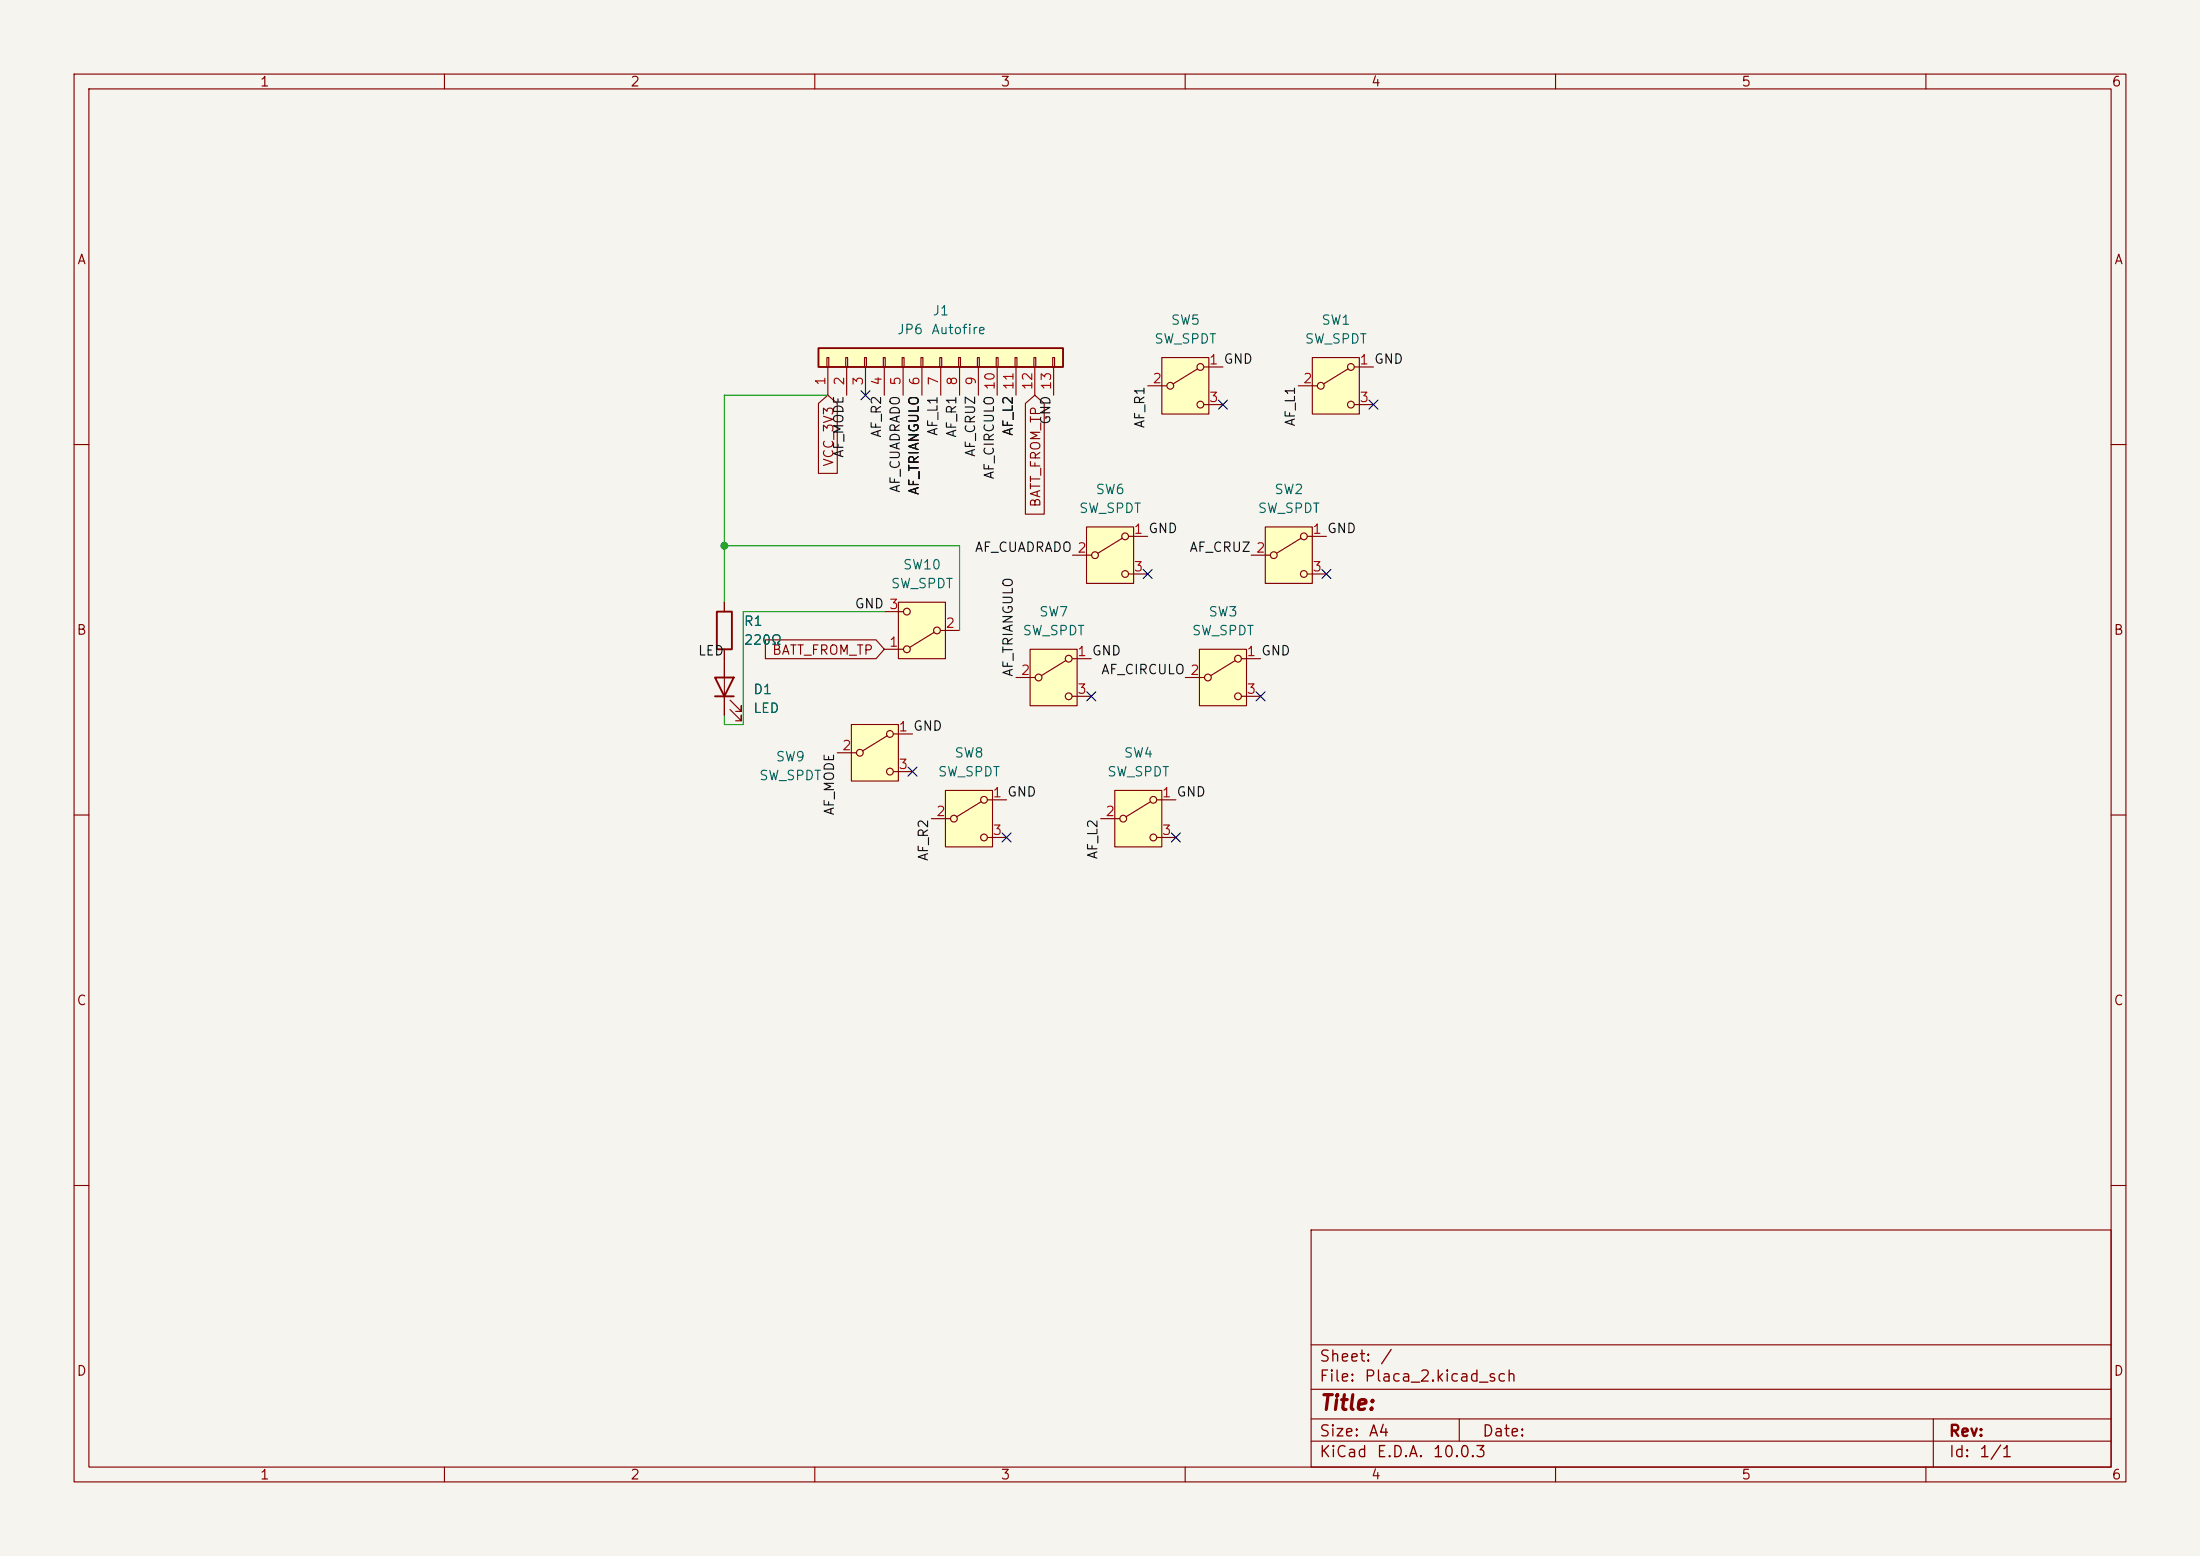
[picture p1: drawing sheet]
(kicad_sch
 (version 20260306)
 (generator "eeschema")
 (generator_version "10.0")
 (paper "A4")
 (lib_symbols
  (symbol "Connector_Generic:Conn_01x13"
   (pin_names
    (offset 1.016) (hide yes)) (exclude_from_sim no) (in_bom yes) (on_board yes)
   (in_pos_files yes)
   (duplicate_pin_numbers_are_jumpers no)
   (property "Reference" "J" (at 0 17.78 0) (show_name no) (do_not_autoplace no) (effects (font (size 1.27 1.27))))
   (property "Value" "Conn_01x13" (at 0 -17.78 0) (show_name no) (do_not_autoplace no) (effects (font (size 1.27 1.27))))
   (property "Footprint" "" (at 0 0 0) (show_name no) (do_not_autoplace no) (hide yes) (effects (font (size 1.27 1.27))))
   (property "Datasheet" "" (at 0 0 0) (show_name no) (do_not_autoplace no) (hide yes) (effects (font (size 1.27 1.27))))
   (property "Description" "Generic connector, single row, 01x13, script generated (kicad-library-utils/schlib/autogen/connector/)" (at 0 0 0) (show_name no) (do_not_autoplace no) (hide yes) (effects (font (size 1.27 1.27))))
   (symbol "Conn_01x13_1_1"
    (rectangle (start -1.27 16.51) (end 1.27 -16.51) (stroke (width 0.254) (type default)) (fill (type background)))
    (rectangle (start -1.27 15.367) (end 0 15.113) (stroke (width 0.1524) (type default)) (fill (type none)))
    (rectangle (start -1.27 12.827) (end 0 12.573) (stroke (width 0.1524) (type default)) (fill (type none)))
    (rectangle (start -1.27 10.287) (end 0 10.033) (stroke (width 0.1524) (type default)) (fill (type none)))
    (rectangle (start -1.27 7.747) (end 0 7.493) (stroke (width 0.1524) (type default)) (fill (type none)))
    (rectangle (start -1.27 5.207) (end 0 4.953) (stroke (width 0.1524) (type default)) (fill (type none)))
    (rectangle (start -1.27 2.667) (end 0 2.413) (stroke (width 0.1524) (type default)) (fill (type none)))
    (rectangle (start -1.27 0.127) (end 0 -0.127) (stroke (width 0.1524) (type default)) (fill (type none)))
    (rectangle (start -1.27 -2.413) (end 0 -2.667) (stroke (width 0.1524) (type default)) (fill (type none)))
    (rectangle (start -1.27 -4.953) (end 0 -5.207) (stroke (width 0.1524) (type default)) (fill (type none)))
    (rectangle (start -1.27 -7.493) (end 0 -7.747) (stroke (width 0.1524) (type default)) (fill (type none)))
    (rectangle (start -1.27 -10.033) (end 0 -10.287) (stroke (width 0.1524) (type default)) (fill (type none)))
    (rectangle (start -1.27 -12.573) (end 0 -12.827) (stroke (width 0.1524) (type default)) (fill (type none)))
    (rectangle (start -1.27 -15.113) (end 0 -15.367) (stroke (width 0.1524) (type default)) (fill (type none)))
    (pin passive line (at -5.08 15.24 0) (length 3.81) (name "Pin_1" (effects (font (size 1.27 1.27)))) (number "1" (effects (font (size 1.27 1.27)))))
    (pin passive line (at -5.08 12.7 0) (length 3.81) (name "Pin_2" (effects (font (size 1.27 1.27)))) (number "2" (effects (font (size 1.27 1.27)))))
    (pin passive line (at -5.08 10.16 0) (length 3.81) (name "Pin_3" (effects (font (size 1.27 1.27)))) (number "3" (effects (font (size 1.27 1.27)))))
    (pin passive line (at -5.08 7.62 0) (length 3.81) (name "Pin_4" (effects (font (size 1.27 1.27)))) (number "4" (effects (font (size 1.27 1.27)))))
    (pin passive line (at -5.08 5.08 0) (length 3.81) (name "Pin_5" (effects (font (size 1.27 1.27)))) (number "5" (effects (font (size 1.27 1.27)))))
    (pin passive line (at -5.08 2.54 0) (length 3.81) (name "Pin_6" (effects (font (size 1.27 1.27)))) (number "6" (effects (font (size 1.27 1.27)))))
    (pin passive line (at -5.08 0 0) (length 3.81) (name "Pin_7" (effects (font (size 1.27 1.27)))) (number "7" (effects (font (size 1.27 1.27)))))
    (pin passive line (at -5.08 -2.54 0) (length 3.81) (name "Pin_8" (effects (font (size 1.27 1.27)))) (number "8" (effects (font (size 1.27 1.27)))))
    (pin passive line (at -5.08 -5.08 0) (length 3.81) (name "Pin_9" (effects (font (size 1.27 1.27)))) (number "9" (effects (font (size 1.27 1.27)))))
    (pin passive line (at -5.08 -7.62 0) (length 3.81) (name "Pin_10" (effects (font (size 1.27 1.27)))) (number "10" (effects (font (size 1.27 1.27)))))
    (pin passive line (at -5.08 -10.16 0) (length 3.81) (name "Pin_11" (effects (font (size 1.27 1.27)))) (number "11" (effects (font (size 1.27 1.27)))))
    (pin passive line (at -5.08 -12.7 0) (length 3.81) (name "Pin_12" (effects (font (size 1.27 1.27)))) (number "12" (effects (font (size 1.27 1.27)))))
    (pin passive line (at -5.08 -15.24 0) (length 3.81) (name "Pin_13" (effects (font (size 1.27 1.27)))) (number "13" (effects (font (size 1.27 1.27))))))
   (embedded_fonts no))
  (symbol "Device:LED"
   (pin_numbers (hide yes))
   (pin_names
    (offset 1.016) (hide yes)) (exclude_from_sim no) (in_bom yes) (on_board yes)
   (in_pos_files yes)
   (duplicate_pin_numbers_are_jumpers no)
   (property "Reference" "D" (at 0 2.54 0) (show_name no) (do_not_autoplace no) (effects (font (size 1.27 1.27))))
   (property "Value" "LED" (at 0 -2.54 0) (show_name no) (do_not_autoplace no) (effects (font (size 1.27 1.27))))
   (property "Footprint" "" (at 0 0 0) (show_name no) (do_not_autoplace no) (hide yes) (effects (font (size 1.27 1.27))))
   (property "Datasheet" "" (at 0 0 0) (show_name no) (do_not_autoplace no) (hide yes) (effects (font (size 1.27 1.27))))
   (property "Description" "Light emitting diode" (at 0 0 0) (show_name no) (do_not_autoplace no) (hide yes) (effects (font (size 1.27 1.27))))
   (property "Sim.Pins" "1=K 2=A" (at 0 0 0) (show_name no) (do_not_autoplace no) (hide yes) (effects (font (size 1.27 1.27))))
   (symbol "LED_0_1"
    (polyline (pts (xy -3.048 -0.762) (xy -4.572 -2.286) (xy -3.81 -2.286) (xy -4.572 -2.286) (xy -4.572 -1.524)) (stroke (width 0) (type default)) (fill (type none)))
    (polyline (pts (xy -1.778 -0.762) (xy -3.302 -2.286) (xy -2.54 -2.286) (xy -3.302 -2.286) (xy -3.302 -1.524)) (stroke (width 0) (type default)) (fill (type none)))
    (polyline (pts (xy -1.27 0) (xy 1.27 0)) (stroke (width 0) (type default)) (fill (type none)))
    (polyline (pts (xy -1.27 -1.27) (xy -1.27 1.27)) (stroke (width 0.254) (type default)) (fill (type none)))
    (polyline (pts (xy 1.27 -1.27) (xy 1.27 1.27) (xy -1.27 0) (xy 1.27 -1.27)) (stroke (width 0.254) (type default)) (fill (type none))))
   (symbol "LED_1_1"
    (pin passive line (at -3.81 0 0) (length 2.54) (name "K" (effects (font (size 1.27 1.27)))) (number "1" (effects (font (size 1.27 1.27)))))
    (pin passive line (at 3.81 0 180) (length 2.54) (name "A" (effects (font (size 1.27 1.27)))) (number "2" (effects (font (size 1.27 1.27))))))
   (embedded_fonts no))
  (symbol "Device:R"
   (pin_numbers (hide yes))
   (pin_names
    (offset 0)) (exclude_from_sim no) (in_bom yes) (on_board yes)
   (in_pos_files yes)
   (duplicate_pin_numbers_are_jumpers no)
   (property "Reference" "R" (at 2.032 0 90) (show_name no) (do_not_autoplace no) (effects (font (size 1.27 1.27))))
   (property "Value" "R" (at 0 0 90) (show_name no) (do_not_autoplace no) (effects (font (size 1.27 1.27))))
   (property "Footprint" "" (at -1.778 0 90) (show_name no) (do_not_autoplace no) (hide yes) (effects (font (size 1.27 1.27))))
   (property "Datasheet" "" (at 0 0 0) (show_name no) (do_not_autoplace no) (hide yes) (effects (font (size 1.27 1.27))))
   (property "Description" "Resistor" (at 0 0 0) (show_name no) (do_not_autoplace no) (hide yes) (effects (font (size 1.27 1.27))))
   (symbol "R_0_1"
    (rectangle (start -1.016 -2.54) (end 1.016 2.54) (stroke (width 0.254) (type default)) (fill (type none))))
   (symbol "R_1_1"
    (pin passive line (at 0 3.81 270) (length 1.27) (name "" (effects (font (size 1.27 1.27)))) (number "1" (effects (font (size 1.27 1.27)))))
    (pin passive line (at 0 -3.81 90) (length 1.27) (name "" (effects (font (size 1.27 1.27)))) (number "2" (effects (font (size 1.27 1.27))))))
   (embedded_fonts no))
  (symbol "Switch:SW_SPDT"
   (pin_names
    (offset 0) (hide yes)) (exclude_from_sim no) (in_bom yes) (on_board yes)
   (in_pos_files yes)
   (duplicate_pin_numbers_are_jumpers no)
   (property "Reference" "SW" (at 0 5.08 0) (show_name no) (do_not_autoplace no) (effects (font (size 1.27 1.27))))
   (property "Value" "SW_SPDT" (at 0 -5.08 0) (show_name no) (do_not_autoplace no) (effects (font (size 1.27 1.27))))
   (property "Footprint" "" (at 0 0 0) (show_name no) (do_not_autoplace no) (hide yes) (effects (font (size 1.27 1.27))))
   (property "Datasheet" "" (at 0 -7.62 0) (show_name no) (do_not_autoplace no) (hide yes) (effects (font (size 1.27 1.27))))
   (property "Description" "Switch, single pole double throw" (at 0 0 0) (show_name no) (do_not_autoplace no) (hide yes) (effects (font (size 1.27 1.27))))
   (symbol "SW_SPDT_0_1"
    (circle (center -2.032 0) (radius 0.4572) (stroke (width 0) (type default)) (fill (type none)))
    (polyline (pts (xy -1.651 0.254) (xy 1.651 2.286)) (stroke (width 0) (type default)) (fill (type none)))
    (circle (center 2.032 2.54) (radius 0.4572) (stroke (width 0) (type default)) (fill (type none)))
    (circle (center 2.032 -2.54) (radius 0.4572) (stroke (width 0) (type default)) (fill (type none))))
   (symbol "SW_SPDT_1_1"
    (rectangle (start -3.175 3.81) (end 3.175 -3.81) (stroke (width 0) (type default)) (fill (type background)))
    (pin passive line (at 5.08 2.54 180) (length 2.54) (name "A" (effects (font (size 1.27 1.27)))) (number "1" (effects (font (size 1.27 1.27)))))
    (pin passive line (at -5.08 0 0) (length 2.54) (name "B" (effects (font (size 1.27 1.27)))) (number "2" (effects (font (size 1.27 1.27)))))
    (pin passive line (at 5.08 -2.54 180) (length 2.54) (name "C" (effects (font (size 1.27 1.27)))) (number "3" (effects (font (size 1.27 1.27))))))
   (embedded_fonts no)))
 (junction
  (at 97.79 73.66)
  (diameter 0)
  (color 0 0 0 0))
 (no_connect
  (at 170.18 93.98))
 (no_connect
  (at 179.07 77.47))
 (no_connect
  (at 116.84 53.34))
 (no_connect
  (at 154.94 77.47))
 (no_connect
  (at 123.19 104.14))
 (no_connect
  (at 135.89 113.03))
 (no_connect
  (at 185.42 54.61))
 (no_connect
  (at 158.75 113.03))
 (no_connect
  (at 147.32 93.98))
 (no_connect
  (at 165.1 54.61))
 (wire
  (pts (xy 100.33 97.79) (xy 100.33 82.55))
  (stroke (width 0) (type default)))
 (wire
  (pts (xy 100.33 82.55) (xy 119.38 82.55))
  (stroke (width 0) (type default)))
 (wire
  (pts (xy 129.54 85.09) (xy 129.54 73.66))
  (stroke (width 0) (type default)))
 (wire
  (pts (xy 97.79 97.79) (xy 100.33 97.79))
  (stroke (width 0) (type default)))
 (wire
  (pts (xy 97.79 53.34) (xy 111.76 53.34))
  (stroke (width 0) (type default)))
 (wire
  (pts (xy 97.79 73.66) (xy 97.79 81.28))
  (stroke (width 0) (type default)))
 (wire
  (pts (xy 97.79 96.52) (xy 97.79 97.79))
  (stroke (width 0) (type default)))
 (wire
  (pts (xy 97.79 53.34) (xy 97.79 73.66))
  (stroke (width 0) (type default)))
 (wire
  (pts (xy 97.79 73.66) (xy 129.54 73.66))
  (stroke (width 0) (type default)))
 (label "AF_CRUZ"
  (at 168.91 74.93 180)
  (effects (font (size 1.27 1.27)) (justify right bottom)))
 (label "GND"
  (at 135.89 107.95 0)
  (effects (font (size 1.27 1.27)) (justify left bottom)))
 (label "GND"
  (at 154.94 72.39 0)
  (effects (font (size 1.27 1.27)) (justify left bottom)))
 (label "GND"
  (at 119.38 82.55 180)
  (effects (font (size 1.27 1.27)) (justify right bottom)))
 (label "GND"
  (at 165.1 49.53 0)
  (effects (font (size 1.27 1.27)) (justify left bottom)))
 (label "LED"
  (at 97.79 88.9 180)
  (effects (font (size 1.27 1.27)) (justify right bottom)))
 (label "AF_MODE"
  (at 113.03 101.6 270)
  (effects (font (size 1.27 1.27)) (justify right bottom)))
 (label "AF_TRIANGULO"
  (at 124.46 53.34 270)
  (effects (font (size 1.27 1.27)) (justify right bottom)))
 (label "GND"
  (at 185.42 49.53 0)
  (effects (font (size 1.27 1.27)) (justify left bottom)))
 (label "AF_R2"
  (at 125.73 110.49 270)
  (effects (font (size 1.27 1.27)) (justify right bottom)))
 (label "AF_L1"
  (at 175.26 52.07 270)
  (effects (font (size 1.27 1.27)) (justify right bottom)))
 (label "AF_TRIANGULO"
  (at 124.46 53.34 270)
  (effects (font (size 1.27 1.27)) (justify right bottom)))
 (label "AF_L1"
  (at 127 53.34 270)
  (effects (font (size 1.27 1.27)) (justify right bottom)))
 (label "AF_CUADRADO"
  (at 121.92 53.34 270)
  (effects (font (size 1.27 1.27)) (justify right bottom)))
 (label "AF_CRUZ"
  (at 132.08 53.34 270)
  (effects (font (size 1.27 1.27)) (justify right bottom)))
 (label "GND"
  (at 158.75 107.95 0)
  (effects (font (size 1.27 1.27)) (justify left bottom)))
 (label "AF_CIRCULO"
  (at 134.62 53.34 270)
  (effects (font (size 1.27 1.27)) (justify right bottom)))
 (label "AF_R2"
  (at 119.38 53.34 270)
  (effects (font (size 1.27 1.27)) (justify right bottom)))
 (label "GND"
  (at 179.07 72.39 0)
  (effects (font (size 1.27 1.27)) (justify left bottom)))
 (label "GND"
  (at 147.32 88.9 0)
  (effects (font (size 1.27 1.27)) (justify left bottom)))
 (label "AF_MODE"
  (at 114.3 53.34 270)
  (effects (font (size 1.27 1.27)) (justify right bottom)))
 (label "AF_CUADRADO"
  (at 144.78 74.93 180)
  (effects (font (size 1.27 1.27)) (justify right bottom)))
 (label "AF_L2"
  (at 137.16 53.34 270)
  (effects (font (size 1.27 1.27)) (justify right bottom)))
 (label "AF_L2"
  (at 137.16 53.34 270)
  (effects (font (size 1.27 1.27)) (justify right bottom)))
 (label "GND"
  (at 123.19 99.06 0)
  (effects (font (size 1.27 1.27)) (justify left bottom)))
 (label "AF_R1"
  (at 154.94 52.07 270)
  (effects (font (size 1.27 1.27)) (justify right bottom)))
 (label "AF_TRIANGULO"
  (at 124.46 53.34 270)
  (effects (font (size 1.27 1.27)) (justify right bottom)))
 (label "AF_L2"
  (at 148.59 110.49 270)
  (effects (font (size 1.27 1.27)) (justify right bottom)))
 (label "GND"
  (at 170.18 88.9 0)
  (effects (font (size 1.27 1.27)) (justify left bottom)))
 (label "AF_CIRCULO"
  (at 160.02 91.44 180)
  (effects (font (size 1.27 1.27)) (justify right bottom)))
 (label "AF_TRIANGULO"
  (at 137.16 91.44 90)
  (effects (font (size 1.27 1.27)) (justify left bottom)))
 (label "AF_R1"
  (at 129.54 53.34 270)
  (effects (font (size 1.27 1.27)) (justify right bottom)))
 (label "GND"
  (at 142.24 53.34 270)
  (effects (font (size 1.27 1.27)) (justify right bottom)))
 (global_label "VCC_3V3"
  (shape input)
  (at 111.76 53.34 270)
  (fields_autoplaced yes)
  (effects (font (size 1.27 1.27)) (justify right))
  (property "Intersheetrefs" "${INTERSHEET_REFS}" (at 111.76 64.429 90) (hide yes) (show_name no) (do_not_autoplace no) (effects (font (size 1.27 1.27)) (justify right))))
 (global_label "BATT_FROM_TP"
  (shape input)
  (at 119.38 87.63 180)
  (fields_autoplaced yes)
  (effects (font (size 1.27 1.27)) (justify right))
  (property "Intersheetrefs" "${INTERSHEET_REFS}" (at 102.7877 87.63 0) (hide yes) (show_name no) (do_not_autoplace no) (effects (font (size 1.27 1.27)) (justify right))))
 (global_label "BATT_FROM_TP"
  (shape input)
  (at 139.7 53.34 270)
  (fields_autoplaced yes)
  (effects (font (size 1.27 1.27)) (justify right))
  (property "Intersheetrefs" "${INTERSHEET_REFS}" (at 139.7 69.9323 90) (hide yes) (show_name no) (do_not_autoplace no) (effects (font (size 1.27 1.27)) (justify right))))
 (symbol
  (lib_id "Device:R")
  (at 97.79 85.09 0)
  (unit 1)
  (body_style 1)
  (exclude_from_sim no)
  (in_bom yes)
  (on_board yes)
  (in_pos_files yes)
  (dnp no)
  (fields_autoplaced yes)
  (property "Reference" "R8" (at 100.33 83.8199 0) (show_name no) (do_not_autoplace no) (effects (font (size 1.27 1.27)) (justify left)))
  (property "Value" "220Ω" (at 100.33 86.3599 0) (show_name no) (do_not_autoplace no) (effects (font (size 1.27 1.27)) (justify left)))
  (property "Footprint" "Resistor_THT:R_Axial_DIN0207_L6.3mm_D2.5mm_P7.62mm_Horizontal" (at 96.012 85.09 90) (hide yes) (show_name no) (do_not_autoplace no) (effects (font (size 1.27 1.27))))
  (property "Datasheet" "" (at 97.79 85.09 0) (hide yes) (show_name no) (do_not_autoplace no) (effects (font (size 1.27 1.27))))
  (property "Description" "Resistor" (at 97.79 85.09 0) (hide yes) (show_name no) (do_not_autoplace no) (effects (font (size 1.27 1.27))))
  (property "KiLib_Generator" "" (at 97.79 85.09 0) (hide yes) (show_name no) (do_not_autoplace no) (effects (font (size 1.27 1.27))))
  (property "Sim.Device" "" (at 97.79 85.09 0) (hide yes) (show_name no) (do_not_autoplace no) (effects (font (size 1.27 1.27))))
  (property "Sim.Library" "" (at 97.79 85.09 0) (hide yes) (show_name no) (do_not_autoplace no) (effects (font (size 1.27 1.27))))
  (property "Sim.Type" "" (at 97.79 85.09 0) (hide yes) (show_name no) (do_not_autoplace no) (effects (font (size 1.27 1.27))))
  (pin "1")
  (pin "2")
  (instances (project "AutoFire" (path "" (reference "R1") (unit 1))) (project "ACT_Labs_REX" (path "" (reference "R8") (unit 1)))))
 (symbol
  (lib_id "Switch:SW_SPDT")
  (at 142.24 91.44 0)
  (unit 1)
  (body_style 1)
  (exclude_from_sim no)
  (in_bom yes)
  (on_board yes)
  (in_pos_files yes)
  (dnp no)
  (fields_autoplaced yes)
  (property "Reference" "SW7" (at 142.24 82.55 0) (show_name no) (do_not_autoplace no) (effects (font (size 1.27 1.27))))
  (property "Value" "SW_SPDT" (at 142.24 85.09 0) (show_name no) (do_not_autoplace no) (effects (font (size 1.27 1.27))))
  (property "Footprint" "Button_Switch_THT:Untitled_1" (at 142.24 91.44 0) (hide yes) (show_name no) (do_not_autoplace no) (effects (font (size 1.27 1.27))))
  (property "Datasheet" "" (at 142.24 99.06 0) (hide yes) (show_name no) (do_not_autoplace no) (effects (font (size 1.27 1.27))))
  (property "Description" "Switch, single pole double throw" (at 142.24 91.44 0) (hide yes) (show_name no) (do_not_autoplace no) (effects (font (size 1.27 1.27))))
  (property "KiLib_Generator" "" (at 142.24 91.44 0) (hide yes) (show_name no) (do_not_autoplace no) (effects (font (size 1.27 1.27))))
  (property "Sim.Device" "" (at 142.24 91.44 0) (hide yes) (show_name no) (do_not_autoplace no) (effects (font (size 1.27 1.27))))
  (property "Sim.Library" "" (at 142.24 91.44 0) (hide yes) (show_name no) (do_not_autoplace no) (effects (font (size 1.27 1.27))))
  (property "Sim.Type" "" (at 142.24 91.44 0) (hide yes) (show_name no) (do_not_autoplace no) (effects (font (size 1.27 1.27))))
  (pin "2")
  (pin "1")
  (pin "3")
  (instances (project "AutoFire" (path "" (reference "SW7") (unit 1))) (project "ACT_Labs_REX" (path "" (reference "SW7") (unit 1)))))
 (symbol
  (lib_id "Switch:SW_SPDT")
  (at 124.46 85.09 180)
  (unit 1)
  (body_style 1)
  (exclude_from_sim no)
  (in_bom yes)
  (on_board yes)
  (in_pos_files yes)
  (dnp no)
  (fields_autoplaced yes)
  (property "Reference" "SW10" (at 124.46 76.2 0) (show_name no) (do_not_autoplace no) (effects (font (size 1.27 1.27))))
  (property "Value" "SW_SPDT" (at 124.46 78.74 0) (show_name no) (do_not_autoplace no) (effects (font (size 1.27 1.27))))
  (property "Footprint" "Button_Switch_THT:Untitled_1" (at 124.46 85.09 0) (hide yes) (show_name no) (do_not_autoplace no) (effects (font (size 1.27 1.27))))
  (property "Datasheet" "" (at 124.46 77.47 0) (hide yes) (show_name no) (do_not_autoplace no) (effects (font (size 1.27 1.27))))
  (property "Description" "Switch, single pole double throw" (at 124.46 85.09 0) (hide yes) (show_name no) (do_not_autoplace no) (effects (font (size 1.27 1.27))))
  (property "KiLib_Generator" "" (at 124.46 85.09 0) (hide yes) (show_name no) (do_not_autoplace no) (effects (font (size 1.27 1.27))))
  (property "Sim.Device" "" (at 124.46 85.09 0) (hide yes) (show_name no) (do_not_autoplace no) (effects (font (size 1.27 1.27))))
  (property "Sim.Library" "" (at 124.46 85.09 0) (hide yes) (show_name no) (do_not_autoplace no) (effects (font (size 1.27 1.27))))
  (property "Sim.Type" "" (at 124.46 85.09 0) (hide yes) (show_name no) (do_not_autoplace no) (effects (font (size 1.27 1.27))))
  (pin "2")
  (pin "1")
  (pin "3")
  (instances (project "AutoFire" (path "" (reference "SW10") (unit 1))) (project "ACT_Labs_REX" (path "" (reference "SW10") (unit 1)))))
 (symbol
  (lib_id "Connector_Generic:Conn_01x13")
  (at 127 48.26 90)
  (unit 1)
  (body_style 1)
  (exclude_from_sim no)
  (in_bom yes)
  (on_board yes)
  (in_pos_files yes)
  (dnp no)
  (fields_autoplaced yes)
  (property "Reference" "J6" (at 127 41.91 90) (show_name no) (do_not_autoplace no) (effects (font (size 1.27 1.27))))
  (property "Value" "JP6 Autofire" (at 127 44.45 90) (show_name no) (do_not_autoplace no) (effects (font (size 1.27 1.27))))
  (property "Footprint" "Connector_PinHeader_2.54mm:PinHeader_1x13_P2.54mm_Vertical" (at 127 48.26 0) (hide yes) (show_name no) (do_not_autoplace no) (effects (font (size 1.27 1.27))))
  (property "Datasheet" "" (at 127 48.26 0) (hide yes) (show_name no) (do_not_autoplace no) (effects (font (size 1.27 1.27))))
  (property "Description" "Generic connector, single row, 01x13, script generated (kicad-library-utils/schlib/autogen/connector/)" (at 127 48.26 0) (hide yes) (show_name no) (do_not_autoplace no) (effects (font (size 1.27 1.27))))
  (property "KiLib_Generator" "" (at 127 48.26 90) (hide yes) (show_name no) (do_not_autoplace no) (effects (font (size 1.27 1.27))))
  (property "Sim.Device" "" (at 127 48.26 90) (hide yes) (show_name no) (do_not_autoplace no) (effects (font (size 1.27 1.27))))
  (property "Sim.Library" "" (at 127 48.26 90) (hide yes) (show_name no) (do_not_autoplace no) (effects (font (size 1.27 1.27))))
  (property "Sim.Type" "" (at 127 48.26 90) (hide yes) (show_name no) (do_not_autoplace no) (effects (font (size 1.27 1.27))))
  (pin "12")
  (pin "10")
  (pin "9")
  (pin "8")
  (pin "7")
  (pin "11")
  (pin "3")
  (pin "13")
  (pin "2")
  (pin "1")
  (pin "4")
  (pin "5")
  (pin "6")
  (instances (project "AutoFire" (path "" (reference "J1") (unit 1))) (project "ACT_Labs_REX" (path "" (reference "J6") (unit 1)))))
 (symbol
  (lib_id "Switch:SW_SPDT")
  (at 165.1 91.44 0)
  (unit 1)
  (body_style 1)
  (exclude_from_sim no)
  (in_bom yes)
  (on_board yes)
  (in_pos_files yes)
  (dnp no)
  (fields_autoplaced yes)
  (property "Reference" "SW3" (at 165.1 82.55 0) (show_name no) (do_not_autoplace no) (effects (font (size 1.27 1.27))))
  (property "Value" "SW_SPDT" (at 165.1 85.09 0) (show_name no) (do_not_autoplace no) (effects (font (size 1.27 1.27))))
  (property "Footprint" "Button_Switch_THT:Untitled_1" (at 165.1 91.44 0) (hide yes) (show_name no) (do_not_autoplace no) (effects (font (size 1.27 1.27))))
  (property "Datasheet" "" (at 165.1 99.06 0) (hide yes) (show_name no) (do_not_autoplace no) (effects (font (size 1.27 1.27))))
  (property "Description" "Switch, single pole double throw" (at 165.1 91.44 0) (hide yes) (show_name no) (do_not_autoplace no) (effects (font (size 1.27 1.27))))
  (property "KiLib_Generator" "" (at 165.1 91.44 0) (hide yes) (show_name no) (do_not_autoplace no) (effects (font (size 1.27 1.27))))
  (property "Sim.Device" "" (at 165.1 91.44 0) (hide yes) (show_name no) (do_not_autoplace no) (effects (font (size 1.27 1.27))))
  (property "Sim.Library" "" (at 165.1 91.44 0) (hide yes) (show_name no) (do_not_autoplace no) (effects (font (size 1.27 1.27))))
  (property "Sim.Type" "" (at 165.1 91.44 0) (hide yes) (show_name no) (do_not_autoplace no) (effects (font (size 1.27 1.27))))
  (pin "2")
  (pin "1")
  (pin "3")
  (instances (project "AutoFire" (path "" (reference "SW3") (unit 1))) (project "ACT_Labs_REX" (path "" (reference "SW3") (unit 1)))))
 (symbol
  (lib_id "Switch:SW_SPDT")
  (at 180.34 52.07 0)
  (unit 1)
  (body_style 1)
  (exclude_from_sim no)
  (in_bom yes)
  (on_board yes)
  (in_pos_files yes)
  (dnp no)
  (fields_autoplaced yes)
  (property "Reference" "SW1" (at 180.34 43.18 0) (show_name no) (do_not_autoplace no) (effects (font (size 1.27 1.27))))
  (property "Value" "SW_SPDT" (at 180.34 45.72 0) (show_name no) (do_not_autoplace no) (effects (font (size 1.27 1.27))))
  (property "Footprint" "Button_Switch_THT:Untitled_1" (at 180.34 52.07 0) (hide yes) (show_name no) (do_not_autoplace no) (effects (font (size 1.27 1.27))))
  (property "Datasheet" "" (at 180.34 59.69 0) (hide yes) (show_name no) (do_not_autoplace no) (effects (font (size 1.27 1.27))))
  (property "Description" "Switch, single pole double throw" (at 180.34 52.07 0) (hide yes) (show_name no) (do_not_autoplace no) (effects (font (size 1.27 1.27))))
  (property "KiLib_Generator" "" (at 180.34 52.07 0) (hide yes) (show_name no) (do_not_autoplace no) (effects (font (size 1.27 1.27))))
  (property "Sim.Device" "" (at 180.34 52.07 0) (hide yes) (show_name no) (do_not_autoplace no) (effects (font (size 1.27 1.27))))
  (property "Sim.Library" "" (at 180.34 52.07 0) (hide yes) (show_name no) (do_not_autoplace no) (effects (font (size 1.27 1.27))))
  (property "Sim.Type" "" (at 180.34 52.07 0) (hide yes) (show_name no) (do_not_autoplace no) (effects (font (size 1.27 1.27))))
  (pin "2")
  (pin "1")
  (pin "3")
  (instances (project "AutoFire" (path "" (reference "SW1") (unit 1))) (project "ACT_Labs_REX" (path "" (reference "SW1") (unit 1)))))
 (symbol
  (lib_id "Switch:SW_SPDT")
  (at 160.02 52.07 0)
  (unit 1)
  (body_style 1)
  (exclude_from_sim no)
  (in_bom yes)
  (on_board yes)
  (in_pos_files yes)
  (dnp no)
  (fields_autoplaced yes)
  (property "Reference" "SW5" (at 160.02 43.18 0) (show_name no) (do_not_autoplace no) (effects (font (size 1.27 1.27))))
  (property "Value" "SW_SPDT" (at 160.02 45.72 0) (show_name no) (do_not_autoplace no) (effects (font (size 1.27 1.27))))
  (property "Footprint" "Button_Switch_THT:Untitled_1" (at 160.02 52.07 0) (hide yes) (show_name no) (do_not_autoplace no) (effects (font (size 1.27 1.27))))
  (property "Datasheet" "" (at 160.02 59.69 0) (hide yes) (show_name no) (do_not_autoplace no) (effects (font (size 1.27 1.27))))
  (property "Description" "Switch, single pole double throw" (at 160.02 52.07 0) (hide yes) (show_name no) (do_not_autoplace no) (effects (font (size 1.27 1.27))))
  (property "KiLib_Generator" "" (at 160.02 52.07 0) (hide yes) (show_name no) (do_not_autoplace no) (effects (font (size 1.27 1.27))))
  (property "Sim.Device" "" (at 160.02 52.07 0) (hide yes) (show_name no) (do_not_autoplace no) (effects (font (size 1.27 1.27))))
  (property "Sim.Library" "" (at 160.02 52.07 0) (hide yes) (show_name no) (do_not_autoplace no) (effects (font (size 1.27 1.27))))
  (property "Sim.Type" "" (at 160.02 52.07 0) (hide yes) (show_name no) (do_not_autoplace no) (effects (font (size 1.27 1.27))))
  (pin "2")
  (pin "1")
  (pin "3")
  (instances (project "AutoFire" (path "" (reference "SW5") (unit 1))) (project "ACT_Labs_REX" (path "" (reference "SW5") (unit 1)))))
 (symbol
  (lib_id "Device:LED")
  (at 97.79 92.71 90)
  (unit 1)
  (body_style 1)
  (exclude_from_sim no)
  (in_bom yes)
  (on_board yes)
  (in_pos_files yes)
  (dnp no)
  (fields_autoplaced yes)
  (property "Reference" "D2" (at 101.6 93.0274 90) (show_name no) (do_not_autoplace no) (effects (font (size 1.27 1.27)) (justify right)))
  (property "Value" "LED" (at 101.6 95.5674 90) (show_name no) (do_not_autoplace no) (effects (font (size 1.27 1.27)) (justify right)))
  (property "Footprint" "LED_THT:LED_D3.0mm" (at 97.79 92.71 0) (hide yes) (show_name no) (do_not_autoplace no) (effects (font (size 1.27 1.27))))
  (property "Datasheet" "" (at 97.79 92.71 0) (hide yes) (show_name no) (do_not_autoplace no) (effects (font (size 1.27 1.27))))
  (property "Description" "Light emitting diode" (at 97.79 92.71 0) (hide yes) (show_name no) (do_not_autoplace no) (effects (font (size 1.27 1.27))))
  (property "Sim.Pins" "1=K 2=A" (at 97.79 92.71 0) (hide yes) (show_name no) (do_not_autoplace no) (effects (font (size 1.27 1.27))))
  (property "KiLib_Generator" "" (at 97.79 92.71 90) (hide yes) (show_name no) (do_not_autoplace no) (effects (font (size 1.27 1.27))))
  (property "Sim.Device" "" (at 97.79 92.71 90) (hide yes) (show_name no) (do_not_autoplace no) (effects (font (size 1.27 1.27))))
  (property "Sim.Library" "" (at 97.79 92.71 90) (hide yes) (show_name no) (do_not_autoplace no) (effects (font (size 1.27 1.27))))
  (property "Sim.Type" "" (at 97.79 92.71 90) (hide yes) (show_name no) (do_not_autoplace no) (effects (font (size 1.27 1.27))))
  (pin "1")
  (pin "2")
  (instances (project "AutoFire" (path "" (reference "D1") (unit 1))) (project "ACT_Labs_REX" (path "" (reference "D2") (unit 1)))))
 (symbol
  (lib_id "Switch:SW_SPDT")
  (at 173.99 74.93 0)
  (unit 1)
  (body_style 1)
  (exclude_from_sim no)
  (in_bom yes)
  (on_board yes)
  (in_pos_files yes)
  (dnp no)
  (fields_autoplaced yes)
  (property "Reference" "SW2" (at 173.99 66.04 0) (show_name no) (do_not_autoplace no) (effects (font (size 1.27 1.27))))
  (property "Value" "SW_SPDT" (at 173.99 68.58 0) (show_name no) (do_not_autoplace no) (effects (font (size 1.27 1.27))))
  (property "Footprint" "Button_Switch_THT:Untitled_1" (at 173.99 74.93 0) (hide yes) (show_name no) (do_not_autoplace no) (effects (font (size 1.27 1.27))))
  (property "Datasheet" "" (at 173.99 82.55 0) (hide yes) (show_name no) (do_not_autoplace no) (effects (font (size 1.27 1.27))))
  (property "Description" "Switch, single pole double throw" (at 173.99 74.93 0) (hide yes) (show_name no) (do_not_autoplace no) (effects (font (size 1.27 1.27))))
  (property "KiLib_Generator" "" (at 173.99 74.93 0) (hide yes) (show_name no) (do_not_autoplace no) (effects (font (size 1.27 1.27))))
  (property "Sim.Device" "" (at 173.99 74.93 0) (hide yes) (show_name no) (do_not_autoplace no) (effects (font (size 1.27 1.27))))
  (property "Sim.Library" "" (at 173.99 74.93 0) (hide yes) (show_name no) (do_not_autoplace no) (effects (font (size 1.27 1.27))))
  (property "Sim.Type" "" (at 173.99 74.93 0) (hide yes) (show_name no) (do_not_autoplace no) (effects (font (size 1.27 1.27))))
  (pin "2")
  (pin "1")
  (pin "3")
  (instances (project "AutoFire" (path "" (reference "SW2") (unit 1))) (project "ACT_Labs_REX" (path "" (reference "SW2") (unit 1)))))
 (symbol
  (lib_id "Switch:SW_SPDT")
  (at 118.11 101.6 0)
  (unit 1)
  (body_style 1)
  (exclude_from_sim no)
  (in_bom yes)
  (on_board yes)
  (in_pos_files yes)
  (dnp no)
  (property "Reference" "SW9" (at 106.68 102.108 0) (show_name no) (do_not_autoplace no) (effects (font (size 1.27 1.27))))
  (property "Value" "SW_SPDT" (at 106.68 104.648 0) (show_name no) (do_not_autoplace no) (effects (font (size 1.27 1.27))))
  (property "Footprint" "Button_Switch_THT:Untitled_1" (at 118.11 101.6 0) (hide yes) (show_name no) (do_not_autoplace no) (effects (font (size 1.27 1.27))))
  (property "Datasheet" "" (at 118.11 109.22 0) (hide yes) (show_name no) (do_not_autoplace no) (effects (font (size 1.27 1.27))))
  (property "Description" "Switch, single pole double throw" (at 118.11 101.6 0) (hide yes) (show_name no) (do_not_autoplace no) (effects (font (size 1.27 1.27))))
  (property "KiLib_Generator" "" (at 118.11 101.6 0) (hide yes) (show_name no) (do_not_autoplace no) (effects (font (size 1.27 1.27))))
  (property "Sim.Device" "" (at 118.11 101.6 0) (hide yes) (show_name no) (do_not_autoplace no) (effects (font (size 1.27 1.27))))
  (property "Sim.Library" "" (at 118.11 101.6 0) (hide yes) (show_name no) (do_not_autoplace no) (effects (font (size 1.27 1.27))))
  (property "Sim.Type" "" (at 118.11 101.6 0) (hide yes) (show_name no) (do_not_autoplace no) (effects (font (size 1.27 1.27))))
  (pin "2")
  (pin "1")
  (pin "3")
  (instances (project "AutoFire" (path "" (reference "SW9") (unit 1))) (project "ACT_Labs_REX" (path "" (reference "SW9") (unit 1)))))
 (symbol
  (lib_id "Switch:SW_SPDT")
  (at 130.81 110.49 0)
  (unit 1)
  (body_style 1)
  (exclude_from_sim no)
  (in_bom yes)
  (on_board yes)
  (in_pos_files yes)
  (dnp no)
  (fields_autoplaced yes)
  (property "Reference" "SW8" (at 130.81 101.6 0) (show_name no) (do_not_autoplace no) (effects (font (size 1.27 1.27))))
  (property "Value" "SW_SPDT" (at 130.81 104.14 0) (show_name no) (do_not_autoplace no) (effects (font (size 1.27 1.27))))
  (property "Footprint" "Button_Switch_THT:Untitled_1" (at 130.81 110.49 0) (hide yes) (show_name no) (do_not_autoplace no) (effects (font (size 1.27 1.27))))
  (property "Datasheet" "" (at 130.81 118.11 0) (hide yes) (show_name no) (do_not_autoplace no) (effects (font (size 1.27 1.27))))
  (property "Description" "Switch, single pole double throw" (at 130.81 110.49 0) (hide yes) (show_name no) (do_not_autoplace no) (effects (font (size 1.27 1.27))))
  (property "KiLib_Generator" "" (at 130.81 110.49 0) (hide yes) (show_name no) (do_not_autoplace no) (effects (font (size 1.27 1.27))))
  (property "Sim.Device" "" (at 130.81 110.49 0) (hide yes) (show_name no) (do_not_autoplace no) (effects (font (size 1.27 1.27))))
  (property "Sim.Library" "" (at 130.81 110.49 0) (hide yes) (show_name no) (do_not_autoplace no) (effects (font (size 1.27 1.27))))
  (property "Sim.Type" "" (at 130.81 110.49 0) (hide yes) (show_name no) (do_not_autoplace no) (effects (font (size 1.27 1.27))))
  (pin "2")
  (pin "1")
  (pin "3")
  (instances (project "AutoFire" (path "" (reference "SW8") (unit 1))) (project "ACT_Labs_REX" (path "" (reference "SW8") (unit 1)))))
 (symbol
  (lib_id "Switch:SW_SPDT")
  (at 153.67 110.49 0)
  (unit 1)
  (body_style 1)
  (exclude_from_sim no)
  (in_bom yes)
  (on_board yes)
  (in_pos_files yes)
  (dnp no)
  (fields_autoplaced yes)
  (property "Reference" "SW4" (at 153.67 101.6 0) (show_name no) (do_not_autoplace no) (effects (font (size 1.27 1.27))))
  (property "Value" "SW_SPDT" (at 153.67 104.14 0) (show_name no) (do_not_autoplace no) (effects (font (size 1.27 1.27))))
  (property "Footprint" "Button_Switch_THT:Untitled_1" (at 153.67 110.49 0) (hide yes) (show_name no) (do_not_autoplace no) (effects (font (size 1.27 1.27))))
  (property "Datasheet" "" (at 153.67 118.11 0) (hide yes) (show_name no) (do_not_autoplace no) (effects (font (size 1.27 1.27))))
  (property "Description" "Switch, single pole double throw" (at 153.67 110.49 0) (hide yes) (show_name no) (do_not_autoplace no) (effects (font (size 1.27 1.27))))
  (property "KiLib_Generator" "" (at 153.67 110.49 0) (hide yes) (show_name no) (do_not_autoplace no) (effects (font (size 1.27 1.27))))
  (property "Sim.Device" "" (at 153.67 110.49 0) (hide yes) (show_name no) (do_not_autoplace no) (effects (font (size 1.27 1.27))))
  (property "Sim.Library" "" (at 153.67 110.49 0) (hide yes) (show_name no) (do_not_autoplace no) (effects (font (size 1.27 1.27))))
  (property "Sim.Type" "" (at 153.67 110.49 0) (hide yes) (show_name no) (do_not_autoplace no) (effects (font (size 1.27 1.27))))
  (pin "2")
  (pin "1")
  (pin "3")
  (instances (project "AutoFire" (path "" (reference "SW4") (unit 1))) (project "ACT_Labs_REX" (path "" (reference "SW4") (unit 1)))))
 (symbol
  (lib_id "Switch:SW_SPDT")
  (at 149.86 74.93 0)
  (unit 1)
  (body_style 1)
  (exclude_from_sim no)
  (in_bom yes)
  (on_board yes)
  (in_pos_files yes)
  (dnp no)
  (fields_autoplaced yes)
  (property "Reference" "SW6" (at 149.86 66.04 0) (show_name no) (do_not_autoplace no) (effects (font (size 1.27 1.27))))
  (property "Value" "SW_SPDT" (at 149.86 68.58 0) (show_name no) (do_not_autoplace no) (effects (font (size 1.27 1.27))))
  (property "Footprint" "Button_Switch_THT:Untitled_1" (at 149.86 74.93 0) (hide yes) (show_name no) (do_not_autoplace no) (effects (font (size 1.27 1.27))))
  (property "Datasheet" "" (at 149.86 82.55 0) (hide yes) (show_name no) (do_not_autoplace no) (effects (font (size 1.27 1.27))))
  (property "Description" "Switch, single pole double throw" (at 149.86 74.93 0) (hide yes) (show_name no) (do_not_autoplace no) (effects (font (size 1.27 1.27))))
  (property "KiLib_Generator" "" (at 149.86 74.93 0) (hide yes) (show_name no) (do_not_autoplace no) (effects (font (size 1.27 1.27))))
  (property "Sim.Device" "" (at 149.86 74.93 0) (hide yes) (show_name no) (do_not_autoplace no) (effects (font (size 1.27 1.27))))
  (property "Sim.Library" "" (at 149.86 74.93 0) (hide yes) (show_name no) (do_not_autoplace no) (effects (font (size 1.27 1.27))))
  (property "Sim.Type" "" (at 149.86 74.93 0) (hide yes) (show_name no) (do_not_autoplace no) (effects (font (size 1.27 1.27))))
  (pin "2")
  (pin "1")
  (pin "3")
  (instances (project "AutoFire" (path "" (reference "SW6") (unit 1))) (project "ACT_Labs_REX" (path "" (reference "SW6") (unit 1)))))
 (group "AutoFire"
  (members "0299b46f-07db-4ee6-b4b7-703a49744d2a" "09e696d0-3417-49a6-a88f-7cf98abd6bef"
   "0afb58c5-3b3d-4230-9a45-6b685c8a74f2" "100379a1-34e9-43ea-85d0-01d72465038c"
   "257dff4e-a4c4-4539-82d2-294b8959aedc" "2f01f49c-6bca-46dc-8315-7bd5e3f2283c"
   "2f096b66-55b1-430c-b349-049598b9b011" "39f6d5d1-6c88-4feb-9ce5-2fe1af4ef677"
   "405c5b61-57ea-4040-a894-7b5acc913e2f" "428c0c2b-8164-446e-a41e-980e51ffffbe"
   "48c2de4d-bd55-463c-bac3-97310025d8f1" "4cdefc61-a587-482c-b5bd-2e8f25cfc3ae"
   "5550d0da-0e92-4905-b1f0-b29604a7c244" "5efe5852-a61f-4aff-8122-1c42bb2f0297"
   "5f147e0b-e4d3-41a3-bbc7-1e3ea22c5501" "611c687c-5488-4538-acb0-97973e85734f"
   "6981166e-c84a-491d-8039-c0ec2bea0de7" "6c41e418-1a8b-463a-a0e6-2461a12301a1"
   "6edb6ec6-4c1a-42e1-8f5d-d485c267c3d5" "77c2086d-9276-412f-bec5-fbc8b5f19fd1"
   "780ee1fc-4b65-4b0b-9e21-c38419c7a154" "7c39e98d-009c-4299-ad8f-7f5b6a430110"
   "809f2cec-5867-40ab-bd16-a01750956dbb" "819cccc0-49a3-497f-816e-27e9f267653a"
   "877d5d58-dccc-4369-9a37-b1fc81144b7b" "8979f8dc-2898-4c11-a1f2-11090c6c2d7a"
   "8a86da3f-4651-48e0-a836-cf2e4ada81de" "8b771723-025e-4729-9f78-ac9bb7de7ba5"
   "92948e9b-4b6c-4abd-bc14-9d62d8b209f6" "948bf6ab-b97b-4c05-80fd-271b151d0f99"
   "9c8d3405-eef4-4c9e-8df6-2ca94c9bb4b3" "9fbef6ce-33f9-406b-a8c8-15670393e360"
   "a2d0ff48-caf2-4680-a93c-ce8be3ca2393" "a5dd679f-8741-47f5-83b8-342b91be16f5"
   "af8afb33-48ee-4fa0-837d-f4886ed5faf8" "b132dbfd-1639-4bb3-a53c-5d25e74e0a91"
   "b8db419f-2741-43ea-b038-9bef24325bb3" "b93b41b7-ed32-4766-88f7-1f9a35633358"
   "bf8929bc-2c4b-4e52-b614-24640ad35935" "d2f60f0f-1b4f-43fd-8b32-1aea5267150c"
   "d39f1c12-a7ea-4661-b81c-b7b7158d0d2a" "d6c51219-a1e4-4c83-94ce-91abc4f25f56"
   "d7e29916-a1ef-459f-8095-ba77f347da2d" "da2a0b78-2c9a-4a6f-a829-b58611c167b2"
   "de9a76c1-26a9-4e57-b1ff-59c098d34ee1" "e3da3fd7-ff45-4295-bed9-3de8eaaea0ac"
   "f1119f0b-e08b-416d-a9b4-04f6ce31270e" "f274db40-268b-4932-95c5-f28fb3c7f4e4"
   "f2ae9149-7903-4e96-bc49-fcb1e2cfc459" "f65748fe-d1d4-4ec5-84ca-4e93d8376f30"
   "f7ce649d-4de4-44ad-a114-e4f7e8ad9947"))
 (sheet_instances
  (path ""
   (page "1"))))
